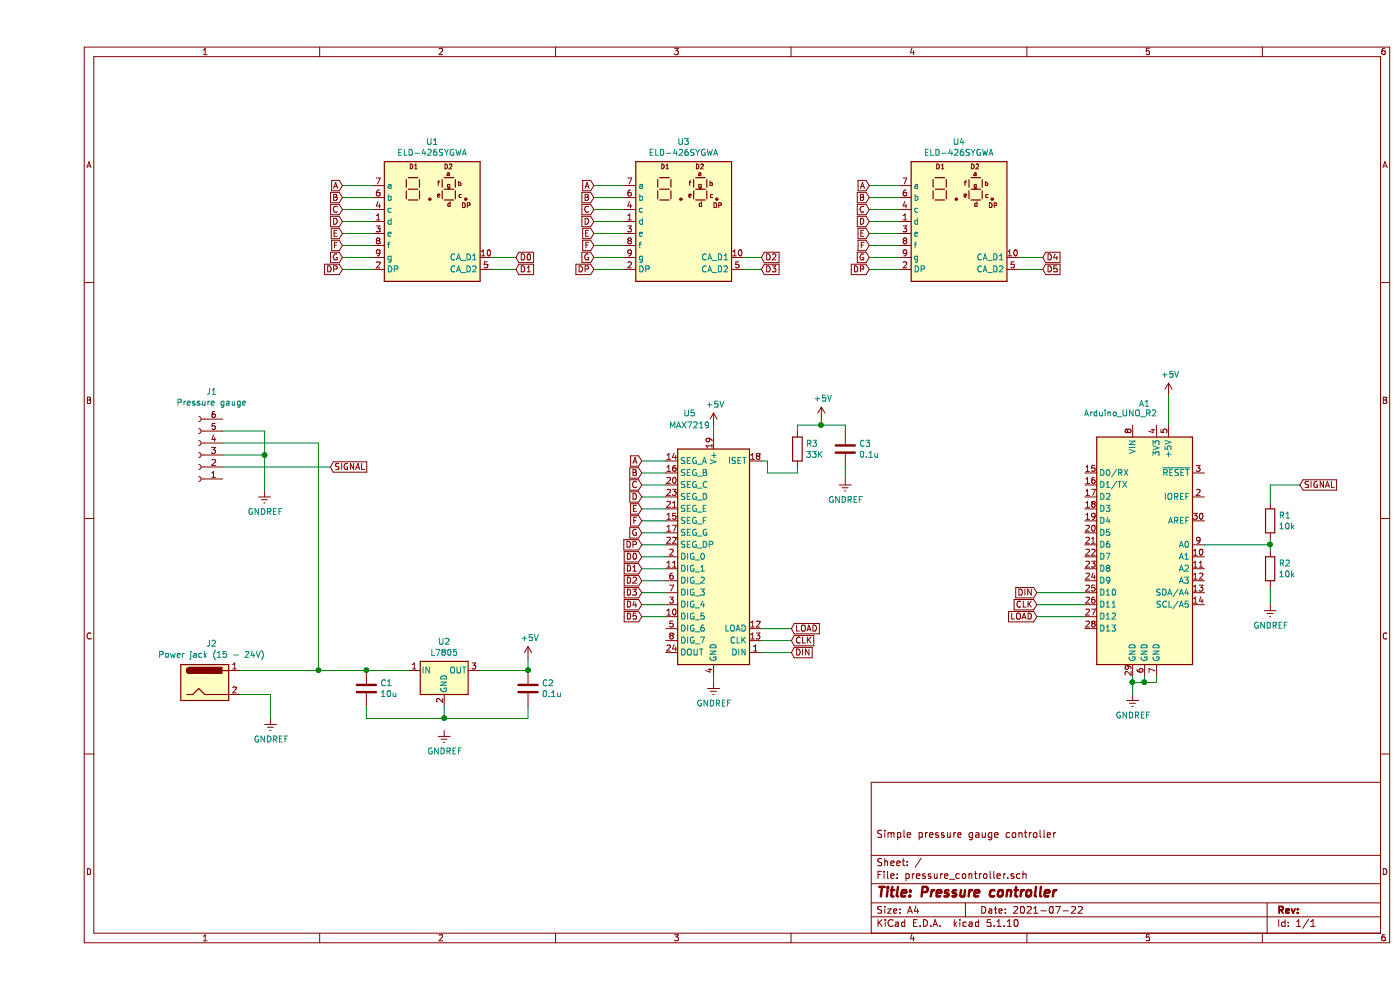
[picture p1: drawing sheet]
EESchema Schematic File Version 4
EELAYER 30 0
EELAYER END
$Descr A4 11693 8268
encoding utf-8
Sheet 1 1
Title "Pressure controller"
Date "2021-07-22"
Rev ""
Comp ""
Comment1 "Simple pressure gauge controller"
Comment2 ""
Comment3 ""
Comment4 ""
$EndDescr
$Comp
L MCU_Module:Arduino_UNO_R2 A1
U 1 1
P 9250 4550
F 0 "A1" H 9250 5731 50  0000 C CNN
F 1 "Arduino_UNO_R2" H 9050 5650 50  0000 C CNN
F 2 "Module:Arduino_UNO_R2" H 9250 4550 50  0001 C CIN
F 3 "https://www.arduino.cc/en/Main/arduinoBoardUno" H 9250 4550 50  0001 C CNN
	1    9250 4550
	1    0    0    -1  
$EndComp
$Comp
L Display_Character:ELD-426SYGWA U3
U 1 1
P 5400 1850
F 0 "U3" H 5400 2517 50  0000 C CNN
F 1 "ELD-426SYGWA" H 5400 2426 50  0000 C CNN
F 2 "Display_7Segment:ELD_426XXXX" H 5390 1170 50  0001 C CNN
F 3 "http://www.everlight.com/file/ProductFile/D426SYGWA-S530-E2.pdf" H 5145 2030 50  0001 C CNN
	1    5400 1850
	1    0    0    -1  
$EndComp
$Comp
L Display_Character:ELD-426SYGWA U4
U 1 1
P 7700 1850
F 0 "U4" H 7700 2517 50  0000 C CNN
F 1 "ELD-426SYGWA" H 7700 2426 50  0000 C CNN
F 2 "Display_7Segment:ELD_426XXXX" H 7690 1170 50  0001 C CNN
F 3 "http://www.everlight.com/file/ProductFile/D426SYGWA-S530-E2.pdf" H 7445 2030 50  0001 C CNN
	1    7700 1850
	1    0    0    -1  
$EndComp
$Comp
L Device:R R2
U 1 1
P 10300 4750
F 0 "R2" H 10370 4796 50  0000 L CNN
F 1 "10k" H 10370 4705 50  0000 L CNN
F 2 "" V 10230 4750 50  0001 C CNN
F 3 "~" H 10300 4750 50  0001 C CNN
	1    10300 4750
	1    0    0    -1  
$EndComp
$Comp
L Device:R R1
U 1 1
P 10300 4350
F 0 "R1" H 10370 4396 50  0000 L CNN
F 1 "10k" H 10370 4305 50  0000 L CNN
F 2 "" V 10230 4350 50  0001 C CNN
F 3 "~" H 10300 4350 50  0001 C CNN
	1    10300 4350
	1    0    0    -1  
$EndComp
$Comp
L Device:R R3
U 1 1
P 6350 3750
F 0 "R3" H 6420 3796 50  0000 L CNN
F 1 "33K" H 6420 3705 50  0000 L CNN
F 2 "" V 6280 3750 50  0001 C CNN
F 3 "~" H 6350 3750 50  0001 C CNN
	1    6350 3750
	1    0    0    -1  
$EndComp
$Comp
L Display_Character:ELD-426SYGWA U1
U 1 1
P 3300 1850
F 0 "U1" H 3300 2517 50  0000 C CNN
F 1 "ELD-426SYGWA" H 3300 2426 50  0000 C CNN
F 2 "Display_7Segment:ELD_426XXXX" H 3290 1170 50  0001 C CNN
F 3 "http://www.everlight.com/file/ProductFile/D426SYGWA-S530-E2.pdf" H 3045 2030 50  0001 C CNN
	1    3300 1850
	1    0    0    -1  
$EndComp
Text GLabel 2550 1650 0    50   Input ~ 0
B
Text GLabel 2550 1750 0    50   Input ~ 0
C
Text GLabel 2550 1850 0    50   Input ~ 0
D
Text GLabel 2550 1950 0    50   Input ~ 0
E
Text GLabel 2550 2050 0    50   Input ~ 0
F
Text GLabel 2550 2150 0    50   Input ~ 0
G
Text GLabel 2550 2250 0    50   Input ~ 0
DP
Text GLabel 2550 1550 0    50   Input ~ 0
A
Text GLabel 4650 1650 0    50   Input ~ 0
B
Text GLabel 4650 1750 0    50   Input ~ 0
C
Text GLabel 4650 1850 0    50   Input ~ 0
D
Text GLabel 4650 1950 0    50   Input ~ 0
E
Text GLabel 4650 2050 0    50   Input ~ 0
F
Text GLabel 4650 2150 0    50   Input ~ 0
G
Text GLabel 4650 2250 0    50   Input ~ 0
DP
Text GLabel 4650 1550 0    50   Input ~ 0
A
Text GLabel 6950 1650 0    50   Input ~ 0
B
Text GLabel 6950 1750 0    50   Input ~ 0
C
Text GLabel 6950 1850 0    50   Input ~ 0
D
Text GLabel 6950 1950 0    50   Input ~ 0
E
Text GLabel 6950 2050 0    50   Input ~ 0
F
Text GLabel 6950 2150 0    50   Input ~ 0
G
Text GLabel 6950 2250 0    50   Input ~ 0
DP
Text GLabel 6950 1550 0    50   Input ~ 0
A
Wire Wire Line
	4650 1550 4900 1550
Wire Wire Line
	4900 1650 4650 1650
Wire Wire Line
	4650 1750 4900 1750
Wire Wire Line
	4900 1850 4650 1850
Wire Wire Line
	4650 1950 4900 1950
Wire Wire Line
	4900 2050 4650 2050
Wire Wire Line
	4650 2150 4900 2150
Wire Wire Line
	4900 2250 4650 2250
Wire Wire Line
	2800 1550 2550 1550
Wire Wire Line
	2550 1650 2800 1650
Wire Wire Line
	2550 1750 2800 1750
Wire Wire Line
	2550 1850 2800 1850
Wire Wire Line
	2800 1950 2550 1950
Wire Wire Line
	2550 2050 2800 2050
Wire Wire Line
	2550 2250 2800 2250
Wire Wire Line
	2550 2150 2800 2150
Wire Wire Line
	6950 1550 7200 1550
Wire Wire Line
	7200 1650 6950 1650
Wire Wire Line
	6950 1750 7200 1750
Wire Wire Line
	6950 1950 7200 1950
Wire Wire Line
	6950 1850 7200 1850
Wire Wire Line
	7200 2050 6950 2050
Wire Wire Line
	6950 2150 7200 2150
Wire Wire Line
	7200 2250 6950 2250
Text GLabel 4000 2150 2    50   Input ~ 0
D0
Text GLabel 4000 2250 2    50   Input ~ 0
D1
Text GLabel 6050 2150 2    50   Input ~ 0
D2
Text GLabel 6050 2250 2    50   Input ~ 0
D3
Text GLabel 8400 2150 2    50   Input ~ 0
D4
Text GLabel 8400 2250 2    50   Input ~ 0
D5
Wire Wire Line
	8400 2150 8200 2150
Wire Wire Line
	8200 2250 8400 2250
Wire Wire Line
	5900 2150 6050 2150
Wire Wire Line
	6050 2250 5900 2250
Wire Wire Line
	4000 2150 3800 2150
Wire Wire Line
	3800 2250 4000 2250
Text GLabel 5050 3850 0    50   Input ~ 0
A
Text GLabel 5050 3950 0    50   Input ~ 0
B
Text GLabel 5050 4050 0    50   Input ~ 0
C
Text GLabel 5050 4150 0    50   Input ~ 0
D
Text GLabel 5050 4250 0    50   Input ~ 0
E
Text GLabel 5050 4350 0    50   Input ~ 0
F
Text GLabel 5050 4450 0    50   Input ~ 0
G
Text GLabel 5050 4550 0    50   Input ~ 0
DP
Text GLabel 5050 4650 0    50   Input ~ 0
D0
Text GLabel 5050 4750 0    50   Input ~ 0
D1
Text GLabel 5050 4850 0    50   Input ~ 0
D2
Text GLabel 5050 4950 0    50   Input ~ 0
D3
Text GLabel 5050 5050 0    50   Input ~ 0
D4
Text GLabel 5050 5150 0    50   Input ~ 0
D5
Wire Wire Line
	5050 3850 5250 3850
Wire Wire Line
	5250 3950 5050 3950
Wire Wire Line
	5050 4050 5250 4050
Wire Wire Line
	5250 4150 5050 4150
Wire Wire Line
	5050 4250 5250 4250
Wire Wire Line
	5250 4350 5050 4350
Wire Wire Line
	5050 4450 5250 4450
Wire Wire Line
	5250 4550 5050 4550
Wire Wire Line
	5050 4650 5250 4650
Wire Wire Line
	5250 4750 5050 4750
Wire Wire Line
	5250 4850 5050 4850
Wire Wire Line
	5050 4950 5250 4950
Wire Wire Line
	5050 5050 5250 5050
Wire Wire Line
	5250 5150 5050 5150
Text GLabel 6300 5450 2    50   Input ~ 0
DIN
Text GLabel 6300 5350 2    50   Input ~ 0
CLK
Text GLabel 6300 5250 2    50   Input ~ 0
LOAD
Wire Wire Line
	6050 5250 6300 5250
Wire Wire Line
	6300 5350 6050 5350
Wire Wire Line
	6050 5450 6300 5450
$Comp
L Device:C C3
U 1 1
P 6750 3750
F 0 "C3" H 6865 3796 50  0000 L CNN
F 1 "0.1u" H 6865 3705 50  0000 L CNN
F 2 "" H 6788 3600 50  0001 C CNN
F 3 "~" H 6750 3750 50  0001 C CNN
	1    6750 3750
	1    0    0    -1  
$EndComp
$Comp
L Driver_LED:MAX7219 U5
U 1 1
P 5650 4650
F 0 "U5" H 5850 5850 50  0000 C CNN
F 1 "MAX7219" H 5850 5750 50  0000 C CNN
F 2 "" H 5600 4700 50  0001 C CNN
F 3 "https://datasheets.maximintegrated.com/en/ds/MAX7219-MAX7221.pdf" H 5700 4500 50  0001 C CNN
	1    5650 4650
	-1   0    0    -1  
$EndComp
$Comp
L power:GNDREF #PWR09
U 1 1
P 5650 5700
F 0 "#PWR09" H 5650 5450 50  0001 C CNN
F 1 "GNDREF" H 5655 5527 50  0000 C CNN
F 2 "" H 5650 5700 50  0001 C CNN
F 3 "" H 5650 5700 50  0001 C CNN
	1    5650 5700
	1    0    0    -1  
$EndComp
$Comp
L power:GNDREF #PWR011
U 1 1
P 6750 4000
F 0 "#PWR011" H 6750 3750 50  0001 C CNN
F 1 "GNDREF" H 6755 3827 50  0000 C CNN
F 2 "" H 6750 4000 50  0001 C CNN
F 3 "" H 6750 4000 50  0001 C CNN
	1    6750 4000
	1    0    0    -1  
$EndComp
$Comp
L power:+5V #PWR08
U 1 1
P 5650 3550
F 0 "#PWR08" H 5650 3400 50  0001 C CNN
F 1 "+5V" H 5665 3723 50  0000 C CNN
F 2 "" H 5650 3550 50  0001 C CNN
F 3 "" H 5650 3550 50  0001 C CNN
	1    5650 3550
	1    0    0    -1  
$EndComp
$Comp
L power:+5V #PWR010
U 1 1
P 6550 3500
F 0 "#PWR010" H 6550 3350 50  0001 C CNN
F 1 "+5V" H 6565 3673 50  0000 C CNN
F 2 "" H 6550 3500 50  0001 C CNN
F 3 "" H 6550 3500 50  0001 C CNN
	1    6550 3500
	1    0    0    -1  
$EndComp
Wire Wire Line
	5650 3650 5650 3550
Wire Wire Line
	6050 3850 6100 3850
Wire Wire Line
	6100 3850 6100 3950
Wire Wire Line
	6100 3950 6350 3950
Wire Wire Line
	6350 3950 6350 3900
Wire Wire Line
	6350 3600 6350 3550
Wire Wire Line
	6350 3550 6550 3550
Wire Wire Line
	6550 3550 6550 3500
Wire Wire Line
	6550 3550 6750 3550
Wire Wire Line
	6750 3550 6750 3600
Connection ~ 6550 3550
Wire Wire Line
	6750 3900 6750 4000
Wire Wire Line
	5650 5700 5650 5650
$Comp
L power:+5V #PWR06
U 1 1
P 9450 3300
F 0 "#PWR06" H 9450 3150 50  0001 C CNN
F 1 "+5V" H 9465 3473 50  0000 C CNN
F 2 "" H 9450 3300 50  0001 C CNN
F 3 "" H 9450 3300 50  0001 C CNN
	1    9450 3300
	1    0    0    -1  
$EndComp
$Comp
L power:GNDREF #PWR05
U 1 1
P 9150 5800
F 0 "#PWR05" H 9150 5550 50  0001 C CNN
F 1 "GNDREF" H 9155 5627 50  0000 C CNN
F 2 "" H 9150 5800 50  0001 C CNN
F 3 "" H 9150 5800 50  0001 C CNN
	1    9150 5800
	1    0    0    -1  
$EndComp
Wire Wire Line
	9150 5800 9150 5700
Wire Wire Line
	9150 5700 9250 5700
Wire Wire Line
	9250 5700 9250 5650
Connection ~ 9150 5700
Wire Wire Line
	9150 5700 9150 5650
Wire Wire Line
	9250 5700 9350 5700
Wire Wire Line
	9350 5700 9350 5650
Connection ~ 9250 5700
Wire Wire Line
	9450 3550 9450 3300
$Comp
L power:GNDREF #PWR07
U 1 1
P 10300 5050
F 0 "#PWR07" H 10300 4800 50  0001 C CNN
F 1 "GNDREF" H 10305 4877 50  0000 C CNN
F 2 "" H 10300 5050 50  0001 C CNN
F 3 "" H 10300 5050 50  0001 C CNN
	1    10300 5050
	1    0    0    -1  
$EndComp
Wire Wire Line
	10300 5050 10300 4900
$Comp
L Connector:Jack-DC J2
U 1 1
P 1400 5700
F 0 "J2" H 1457 6025 50  0000 C CNN
F 1 "Power jack (15 - 24V)" H 1457 5934 50  0000 C CNN
F 2 "" H 1450 5660 50  0001 C CNN
F 3 "~" H 1450 5660 50  0001 C CNN
	1    1400 5700
	1    0    0    -1  
$EndComp
$Comp
L Connector:Conn_01x06_Female J1
U 1 1
P 1350 3800
F 0 "J1" H 1242 3275 50  0000 C CNN
F 1 "Pressure gauge" H 1242 3366 50  0000 C CNN
F 2 "" H 1350 3800 50  0001 C CNN
F 3 "~" H 1350 3800 50  0001 C CNN
	1    1350 3800
	-1   0    0    1   
$EndComp
Wire Wire Line
	1550 3600 1900 3600
Wire Wire Line
	1900 3600 1900 3800
Wire Wire Line
	1900 3800 1550 3800
$Comp
L power:GNDREF #PWR01
U 1 1
P 1900 4100
F 0 "#PWR01" H 1900 3850 50  0001 C CNN
F 1 "GNDREF" H 1905 3927 50  0000 C CNN
F 2 "" H 1900 4100 50  0001 C CNN
F 3 "" H 1900 4100 50  0001 C CNN
	1    1900 4100
	1    0    0    -1  
$EndComp
Connection ~ 1900 3800
Wire Wire Line
	1900 3800 1900 4100
Wire Wire Line
	1700 5600 2350 5600
Wire Wire Line
	2350 5600 2350 3700
Wire Wire Line
	2350 3700 1550 3700
$Comp
L power:GNDREF #PWR02
U 1 1
P 1950 6000
F 0 "#PWR02" H 1950 5750 50  0001 C CNN
F 1 "GNDREF" H 1955 5827 50  0000 C CNN
F 2 "" H 1950 6000 50  0001 C CNN
F 3 "" H 1950 6000 50  0001 C CNN
	1    1950 6000
	1    0    0    -1  
$EndComp
Wire Wire Line
	1700 5800 1950 5800
Wire Wire Line
	1950 5800 1950 6000
Text GLabel 2450 3900 2    50   Input ~ 0
SIGNAL
Wire Wire Line
	1550 3900 2450 3900
Text GLabel 10550 4050 2    50   Input ~ 0
SIGNAL
Wire Wire Line
	10550 4050 10300 4050
Wire Wire Line
	10300 4050 10300 4200
Wire Wire Line
	10300 4600 10300 4550
Wire Wire Line
	9750 4550 10300 4550
Connection ~ 10300 4550
Wire Wire Line
	10300 4550 10300 4500
Text GLabel 8350 5150 0    50   Input ~ 0
LOAD
Text GLabel 8350 5050 0    50   Input ~ 0
CLK
Text GLabel 8350 4950 0    50   Input ~ 0
DIN
Wire Wire Line
	8750 4950 8350 4950
Wire Wire Line
	8350 5050 8750 5050
Wire Wire Line
	8750 5150 8350 5150
$Comp
L Regulator_Linear:L7805 U2
U 1 1
P 3400 5600
F 0 "U2" H 3400 5842 50  0000 C CNN
F 1 "L7805" H 3400 5751 50  0000 C CNN
F 2 "" H 3425 5450 50  0001 L CIN
F 3 "http://www.st.com/content/ccc/resource/technical/document/datasheet/41/4f/b3/b0/12/d4/47/88/CD00000444.pdf/files/CD00000444.pdf/jcr:content/translations/en.CD00000444.pdf" H 3400 5550 50  0001 C CNN
	1    3400 5600
	1    0    0    -1  
$EndComp
$Comp
L Device:C C1
U 1 1
P 2750 5750
F 0 "C1" H 2865 5796 50  0000 L CNN
F 1 "10u" H 2865 5705 50  0000 L CNN
F 2 "" H 2788 5600 50  0001 C CNN
F 3 "~" H 2750 5750 50  0001 C CNN
	1    2750 5750
	1    0    0    -1  
$EndComp
$Comp
L Device:C C2
U 1 1
P 4100 5750
F 0 "C2" H 4215 5796 50  0000 L CNN
F 1 "0.1u" H 4215 5705 50  0000 L CNN
F 2 "" H 4138 5600 50  0001 C CNN
F 3 "~" H 4100 5750 50  0001 C CNN
	1    4100 5750
	1    0    0    -1  
$EndComp
Wire Wire Line
	2350 5600 2750 5600
Connection ~ 2350 5600
Wire Wire Line
	2750 5600 3100 5600
Connection ~ 2750 5600
Wire Wire Line
	3700 5600 4100 5600
Wire Wire Line
	4100 5900 4100 6000
Wire Wire Line
	4100 6000 3400 6000
Wire Wire Line
	3400 6000 3400 5900
Wire Wire Line
	2750 5900 2750 6000
Wire Wire Line
	2750 6000 3400 6000
Connection ~ 3400 6000
$Comp
L power:GNDREF #PWR03
U 1 1
P 3400 6100
F 0 "#PWR03" H 3400 5850 50  0001 C CNN
F 1 "GNDREF" H 3405 5927 50  0000 C CNN
F 2 "" H 3400 6100 50  0001 C CNN
F 3 "" H 3400 6100 50  0001 C CNN
	1    3400 6100
	1    0    0    -1  
$EndComp
$Comp
L power:+5V #PWR04
U 1 1
P 4100 5500
F 0 "#PWR04" H 4100 5350 50  0001 C CNN
F 1 "+5V" H 4115 5673 50  0000 C CNN
F 2 "" H 4100 5500 50  0001 C CNN
F 3 "" H 4100 5500 50  0001 C CNN
	1    4100 5500
	1    0    0    -1  
$EndComp
Wire Wire Line
	4100 5600 4100 5500
Connection ~ 4100 5600
$EndSCHEMATC
